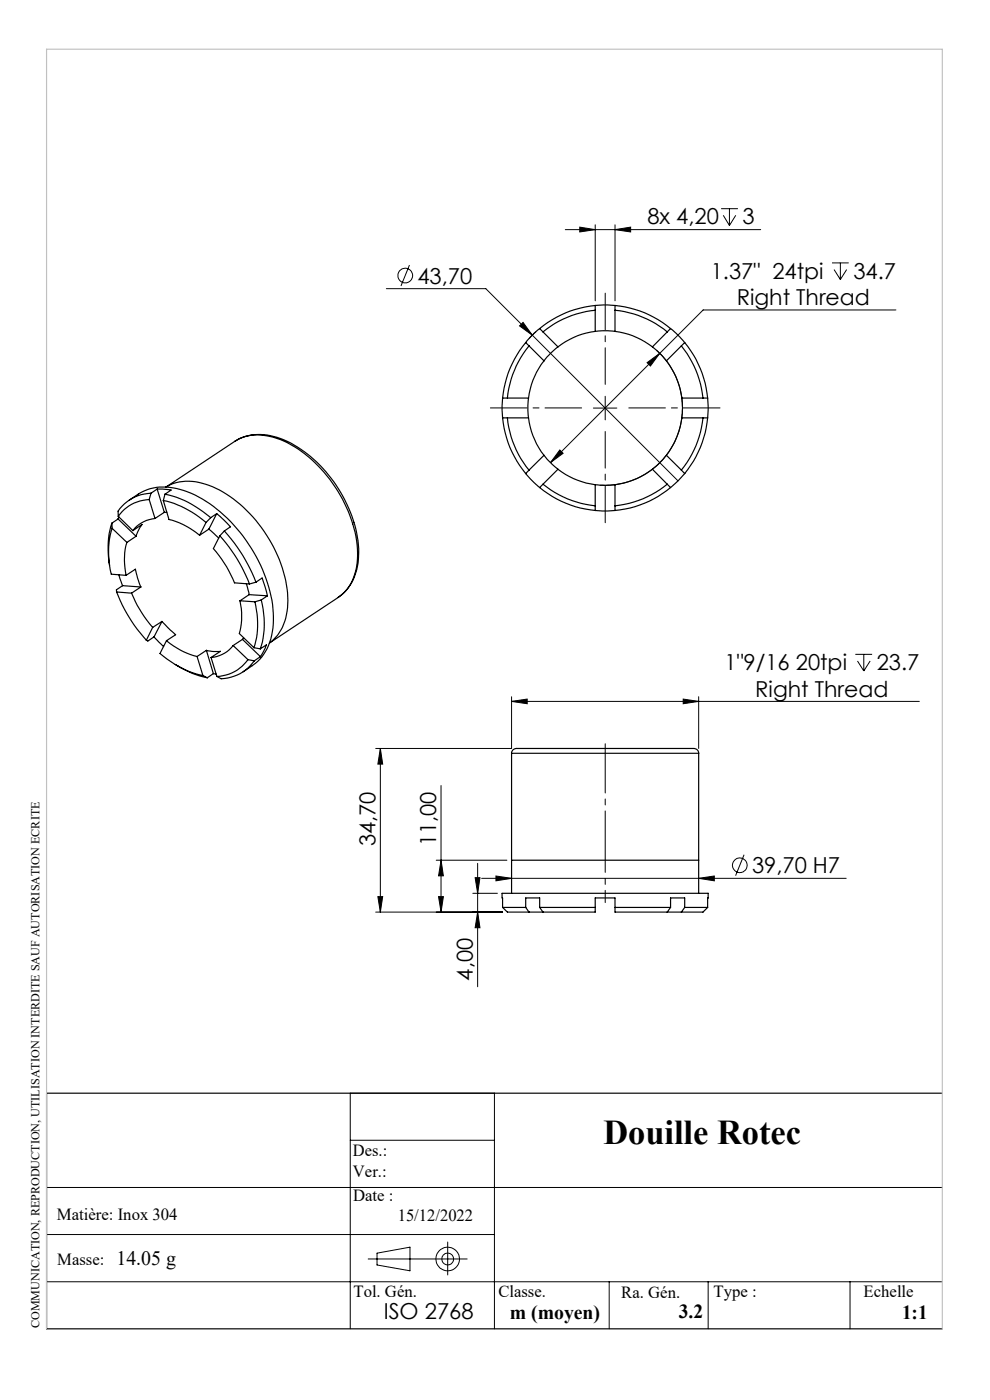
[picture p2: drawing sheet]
<svg xmlns="http://www.w3.org/2000/svg" width="210mm" height="297mm" viewBox="0 0 210 297" stroke-linecap="round" stroke-linejoin="round" font-family="sans-serif">
<g fill="none" stroke="#000" stroke-width=".21">
<path d="M86.9 56.2l-1.8 4.5M119.9 48.7h41.5M123 48.2l3.3 .5-3.3 .5zM126.3 47.7v16.1M130.5 48.7l3.3-.5v1zM130.5 47.7v16.1M153 44.3h3.5M153.4 45.7l1.3 2.1M154.7 44.3v3.5M156.1 45.7l-1.4 2.1M176.5 55.8h3.5M176.9 57.2l1.4 2.1"/>
<path d="M178.3 55.8v3.5M179.6 57.2l-1.3 2.1M82 61.2h21l9.9 9.9M110.9 68.4l2 2.7-2.7-2zM112.9 71.1l30.9 30.9M113.7 70.3l-1.5 1.5M137.3 76.9l2.6-1.9-1.9 2.6zM139.2 74.3a16.4 16.4 0 0 1 4.3 18.6 16.4 16.4 0 0 1-16.3 10M190 65.8h-40.8l-32.4 32.3M118.7 95.5l.8 .7-2.7 1.9zM125.9 86.6h4.9M128.4 84.1v5"/>
<path d="M181.4 138.8h3.6M183.2 138.8v3.5M80.7 158.8l.5 3.3h-1zM80.7 158.8v34.7M108.5 148.8l3.3-.5v1zM108.5 147.8v11h-28.8M108.5 148.8h86.5M144.9 148.3l3.3 .5-3.3 .5zM148.2 147.8v11M181.9 140.2l1.3 2.1M184.6 140.2l-1.4 2.1M93.6 166.6v26.9"/>
<path d="M79.7 193.5h26.9M80.2 190.2h1l-.5 3.3zM92.5 182.5h15M93 190.2h1.1l-.5 3.3zM93.6 182.5l.5 3.3h-1.1zM100.3 189.5h5.2M100.8 186.2h1l-.5 3.3zM101.3 193.5l.5 3.3h-1zM101.3 183.2v26.1M102.2 186.3h77.3M105.2 185.8l3.3 .5-3.3 .6zM148.2 186.3l3.3-.5v1.1z"/>
<path d="M157.8 181.3l-1.8 4.5M9.9 251.9h190M74.3 241.9h30.6M9.9 271.9h190M9.9 261.9h95M78.1 267.1h21M80 265.8l7-1.2v5l-7-1.2zM95 263.5v7M129.2 271.9v10M150.2 271.9v10M180.3 271.9v10M74.3 281.9v-50h30.6v50"/>
<circle cx="86" cy="58.5" r="1.56"/>
<circle cx="156.9" cy="183.6" r="1.56"/>
<circle cx="95" cy="267.1" r="1.25"/>
<circle cx="95" cy="267.1" r="2.5"/>
</g>
<path d="M123.4 86.5h-19.4M128.4 81.5v-19.3M128.4 91.5v19.4M133.4 86.5h19.3" fill="none" stroke="#000" stroke-width=".21" stroke-dasharray="30.5 1.3 1.3 1.3" stroke-dashoffset="22.7"/>
<path d="M128.4 191.5v-9" fill="none" stroke="#000" stroke-width=".21" stroke-dasharray="30.5 1.3 1.3 1.3" stroke-dashoffset="27.9"/>
<path d="M128.4 182.5v-24.7" fill="none" stroke="#000" stroke-width=".21" stroke-dasharray="30.5 1.3 1.3 1.3" stroke-dashoffset="20"/>
<g fill="none" stroke="#000" stroke-width=".25">
<path d="M111.5 72.7a21.6 21.6 0 0 0-4.9 11.8M111.5 72.7l.7 .7M112.2 73.4a21.1 21.1 0 0 0-4.6 11.1M112.2 73.4l3.2 3.1M114.5 69.7l-2 1.8-1 1.2M114.5 69.7l.7 .7M115.2 70.4l3.2 3.2M115.4 76.5a16.2 16.2 0 0 0-3.3 8M118.4 73.6l-1.6 1.4-1.4 1.5M126.3 65.8a20.8 20.8 0 0 0-11.1 4.6M126.3 70.3a15.7 15.7 0 0 0-7.9 3.3M126.3 64.8a21.6 21.6 0 0 0-11.8 4.9"/>
<path d="M126.3 64.8h4.2M126.3 70.3l1.5-.1 2.7 .1M126.3 64.8v5.5M130.5 65.8a20.8 20.8 0 0 1 11 4.6M130.5 70.3a16 16 0 0 1 7.9 3.3M130.5 64.8a21.3 21.3 0 0 1 11.7 4.9M130.5 64.8v5.5M138.4 73.6l1.9 1.7 1.1 1.2M141.4 76.5a16.2 16.2 0 0 1 3.2 8M141.5 70.4l-3.1 3.2M142.2 69.7l1.2 1 1.8 2M142.2 69.7l-.7 .7"/>
<path d="M144.5 73.4a21.1 21.1 0 0 1 4.6 11.1M145.2 72.7a21.9 21.9 0 0 1 4.9 11.8M145.2 72.7l-3.8 3.8M49.8 93.7a10.5 10.5 0 0 1 9.7-.7 27.6 27.6 0 0 1 14.8 15.7 19.3 19.3 0 0 1 .9 13.5 8.8 8.8 0 0 1-3.5 4.5M106.6 88.6a21.5 21.5 0 0 0 4.9 11.9M106.6 84.5v4.1M106.6 84.5h5.5M106.6 88.6h5.5M107.6 88.6a20.8 20.8 0 0 0 4.6 11.1M112.1 88.6a16 16 0 0 0 3.3 8M112.1 84.5l-.1 1.5 .1 2.6M112.2 99.7l-.7 .8"/>
<path d="M115.4 96.6l1.8 1.9 1.2 1.1M115.4 96.6l-3.2 3.1M118.4 99.6a16.2 16.2 0 0 0 7.9 3.2M118.4 99.6l-3.9 3.8M138.4 99.6a16.6 16.6 0 0 1-7.9 3.2M138.4 99.6l3.1 3.1M141.4 96.6l-1.1 1.2-1.9 1.8M141.4 96.6l3.1 3.1M144.5 99.7l.7 .8M144.6 88.6a16.9 16.9 0 0 1-3.2 8M144.6 84.5l.2 2.1-.2 2M144.6 84.5h5.5"/>
<path d="M144.6 88.6h5.5M149.1 88.6a20.8 20.8 0 0 1-4.6 11.1M150.1 88.6a21.8 21.8 0 0 1-4.9 11.9M150.1 84.5v4.1M23.7 111a18 18 0 0 0-.5 8.9M23.7 111l.1 1.1M23.8 112.1a18.2 18.2 0 0 0-.2 9.7l3.1 .3M23.8 112.1l3.1 3M25 110.1l-1.3 .9M25 110.1l3.9 3.7M25.1 109.5l3.1 3.1M25.2 109.7l-.2 .4"/>
<path d="M26.9 115.1a14.3 14.3 0 0 0-.2 7M27.4 106.1l2-1.3a11.1 11.1 0 0 1 10.4-.5 30.9 30.9 0 0 1 16.3 17.5 22.4 22.4 0 0 1 1.3 13.8 10 10 0 0 1-3.9 5.6l-1.9 1.3M28.2 112.6l1.9-1.3-.5 .8-.7 1.7M28.9 113.8l-2 1.3M31.6 106a8.3 8.3 0 0 0-6.5 3.5M31.6 106l1.3 4M32 104.6a8.8 8.8 0 0 0-7 3.8l.1 1.1M32 104.6l-.4 1.4M32.9 110a6.7 6.7 0 0 0-4.7 2.6M33.3 103.7l3 .3-1.3 .8M33.3 103.7l-1.3 .9M33.3 103.7l1.6 5"/>
<path d="M34.6 106.2a20.7 20.7 0 0 1 9.1 4.6M34.6 106.2l1.2 4a15.7 15.7 0 0 1 6.5 3.4M34.9 108.7l-2 1.3M35 104.8a21.1 21.1 0 0 1 9.7 5M35 104.8l-.4 1.4M35.2 103.3l14.6-9.7a9.9 9.9 0 0 1 9-.6 26.8 26.8 0 0 1 13.8 12.9 22.6 22.6 0 0 1 2.9 15.1 9.3 9.3 0 0 1-3.7 5.7l-14.7 9.7a10.1 10.1 0 0 0 3.9-8.2 27.6 27.6 0 0 0-8-19.2 20.6 20.6 0 0 0-12.3-6.9 8.8 8.8 0 0 0-5.5 1.2zM35.4 108.7h-.5M43.7 110.8l-1.4 2.8M44.3 112.3l2.1 1.9M44.3 112.3l-2 1.3M44.7 109.8l-1 1M46 109l2.9 2.8-1.3 .8"/>
<path d="M46 109l-1.3 .8M46 109l-1.7 3.3M46.6 113.7a33 33 0 0 1 6.3 10.2M46.6 113.7l-1.3 2.7a26.6 26.6 0 0 1 4.4 7.2l3.2 .3M47.6 112.6a34.3 34.3 0 0 1 6.7 10.9M47.6 112.6l-1 1.1M111.5 100.5l3 2.9M114.5 103.4a21.9 21.9 0 0 0 11.8 4.9M115.2 102.7a20.8 20.8 0 0 0 11.1 4.6M126.3 108.3h4.2M126.3 102.8l2.1 .2 2.1-.2M126.3 102.8v5.5"/>
<path d="M130.5 102.8v5.5M141.5 102.7a20.8 20.8 0 0 1-11 4.6M141.5 102.7l.7 .7M142.2 103.4a21.6 21.6 0 0 1-11.7 4.9M145.2 100.5l-1.4 1.5-1.6 1.4M24.7 125.6a32.9 32.9 0 0 0 6.3 10.2M24.7 125.6l3.2 .2M25.2 122l.8 2.2M26 124.2l-1.3 .9v.5M26 124.2l3.9 .3M26.7 122.1l2-1.3 .5 1.8 .7 1.9M27.9 125.8a26.9 26.9 0 0 0 4.5 7.3"/>
<path d="M29.9 124.5l-2 1.3M32.4 133.1l-1.4 2.7M32.7 135.1l2 2.1M32.7 135.1l-1.3 .9-.4-.2M34.4 131.8l2.9 2.9-2 1.2M34.4 131.8l-2 1.3M34.4 131.8l-1.7 3.3M35.3 135.9a16.3 16.3 0 0 0 6.5 3.4M35.3 135.9l-1.4 2.7a21 21 0 0 0 9.1 4.7M41.8 139.3l1.2 4M43.8 138l1.5 .2h1.4l-1.9 1.3M43.8 138l-2 1.3"/>
<path d="M43.8 138l1.5 4.9M44.8 139.5l1.2 4M49.5 136.9a6.6 6.6 0 0 1-4.7 2.6M49.5 136.9l3.1 3M50.9 127.5a14.6 14.6 0 0 1-.1 6.9l3.1 3M50.9 127.5l3.2 .2M51.4 135.6l-1.9 1.3M51.4 135.6l3.8 3.7M51.7 135.3l-.3 .3M52.2 123.8l.6 2.3M52.6 139.9a8.5 8.5 0 0 1-6.6 3.6M52.6 139.9l1.3 .3"/>
<path d="M52.8 126.1l-1.9 1.4M52.8 126.1l3.9 .3M53.9 137.4l1.3 .3M54.1 127.7a17.7 17.7 0 0 1-.2 9.7M54.3 123.5l1.3-.9 1.1 3.8M54.3 123.5l-1.4 .4M55.2 137.7l1.3-.9-1.3 2.5M55.2 139.3l-1.3 .9M55.4 127.3a18.3 18.3 0 0 1-.2 10.4M55.4 127.3l-1.3 .4M56.7 126.4l-1.3 .9M37.2 141a21.4 21.4 0 0 0 6.8 2.8"/>
<path d="M43 143.3l1 .5M45.3 142.9l.6 .1M45.3 142.9l-1.3 .9M53.9 140.2a8.8 8.8 0 0 1-7 3.8l-.9-.5M108.5 159.8a1.42 1.42 0 0 1 1.9-1h32.9a15.1 15.1 0 0 1 4.5 .2l.3 .2 .1 .6M108.5 159.8h39.7M108.5 159.8v29.7M148.2 159.8v29.7M106.6 192.5l-.1-3h43.7l-.1 3M106.6 192.5h4.9M106.6 192.5l1 1h4.6M108.5 182.5h39.7"/>
<path d="M111.5 192.5v-2h3v2M111.5 192.5l.7 1M112.2 193.5h3M114.5 192.5h11.8M114.5 192.5l.7 1M115.2 193.5h11.1v-3h4.2v3h11M130.5 192.5h11.7M141.5 193.5h3M142.2 192.5v-2h3v2M142.2 192.5l-.7 1M145.2 192.5h4.9M145.2 192.5l-.7 1"/>
<path d="M150.1 192.5l-1 1h-4.6M199.9 231.9h-190v50h190"/>
</g>
<path d="M9.9 281.9v-271.5h190v271.5" fill="none" stroke="#c0c0c0" stroke-width=".25"/>
<g fill="#000">
<path d="M123 48.2l3.3 .5-3.3 .5zM130.5 48.7l3.3-.5v1z"/>
<path d="M110.9 68.4l-.7 .7 2.7 2zM118.7 95.5l-1.9 2.6 2.7-1.9zM137.3 76.9l.7 .7 1.9-2.6zM105.2 185.8l3.3 .5-3.3 .6zM148.2 186.3l3.3-.5v1.1zM108.5 148.8l3.3-.5v1zM144.9 148.3l3.3 .5-3.3 .5z"/>
<path d="M93 190.2h1.1l-.5 3.3zM93.6 182.5l.5 3.3h-1.1zM101.3 193.5l.5 3.3h-1zM100.8 186.2h1l-.5 3.3zM80.2 190.2h1l-.5 3.3zM80.7 158.8l.5 3.3h-1z"/>
</g>
<text font-size="7.4" x="128" y="242.7">Douille Rotec</text>
<g font-size="4.7">
<text x="137.3" y="47.6">8x 4,20</text>
<text x="157.5" y="47.6">3</text>
<text x="150.8" y="59.1">1.37&quot; 24tpi</text>
<text x="181" y="59.1">34.7</text>
<text x="88.5" y="60.2">43,70</text>
<text x="156.3" y="64.7">Right Thread</text>
<text x="153.7" y="142.2">1&quot;9/16 20tpi</text>
<text x="186" y="142.2">23.7</text>
<text x="160.2" y="147.8">Right Thread</text>
<text x="79.7" y="179.6" transform="rotate(-90 79.7 179.6)">34,70</text>
<text x="92.5" y="179.6" transform="rotate(-90 92.5 179.6)">11,00</text>
<text x="159.5" y="185.3">39,70 H7</text>
<text x="100.3" y="208" transform="rotate(-90 100.3 208)">4,00</text>
<text x="81.4" y="279.9">ISO 2768</text>
</g>
<text font-size="4.3" x="24.7" y="268.3">14.05 g</text>
<g font-size="4.2">
<text x="108.1" y="279.7">m (moyen)</text>
<text x="144" y="279.5">3.2</text>
<text x="191.4" y="279.9">1:1</text>
</g>
<g font-size="3.6">
<text x="74.9" y="245.1">Des.:</text>
<text x="74.9" y="249.7">Ver.:</text>
<text x="74.9" y="254.9">Date :</text>
<text x="12.1" y="258.7">Matière: Inox 304</text>
<text x="84.4" y="259.1">15/12/2022</text>
<text x="12.2" y="268.3">Masse:</text>
<text x="75" y="275.1">Tol. Gén.</text>
<text x="105.7" y="275.1">Classe.</text>
<text x="131.8" y="275.3">Ra. Gén.</text>
<text x="151.4" y="275">Type :</text>
<text x="183.2" y="275.2">Echelle</text>
</g>
<text font-size="2.6" x="8.4" y="281.8" transform="rotate(-90 8.4 281.8)">COMMUNICATION, REPRODUCTION, UTILISATION INTERDITE SAUF AUTORISATION ECRITE</text>
</svg>
